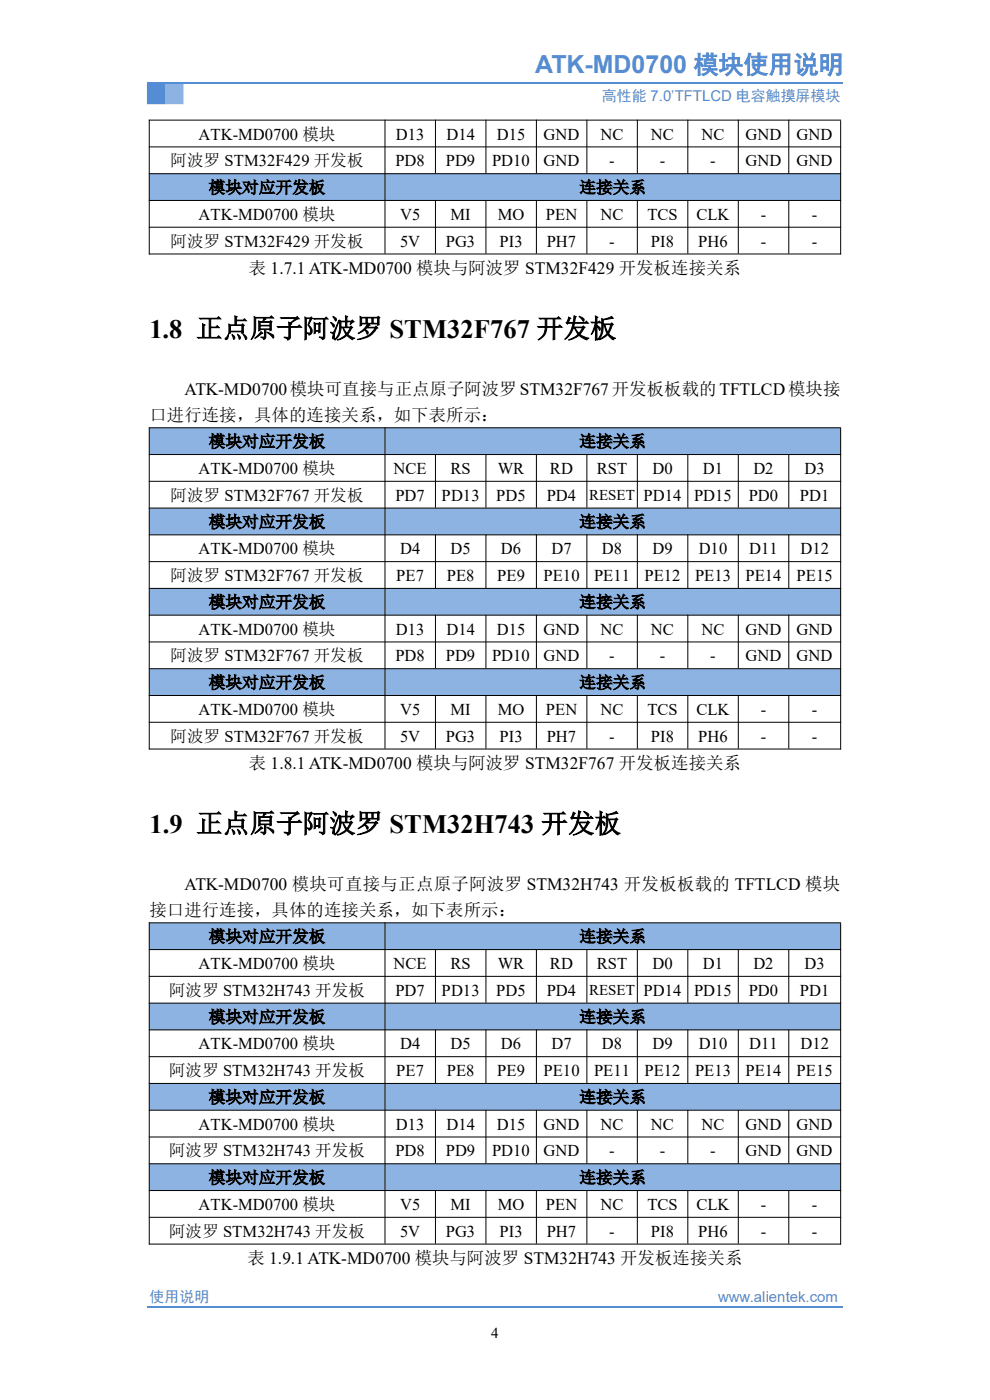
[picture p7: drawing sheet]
<svg xmlns="http://www.w3.org/2000/svg" width="210mm" height="297mm" viewBox="0 0 210 297" stroke-linecap="round" stroke-linejoin="round" font-family="sans-serif">
<path d="M31.3 17.9h3.7v4.1h-3.7z" fill-rule="evenodd" fill="#548dd4"/>
<path d="M31.2 17.7h3.9v4.4h-3.9zM31.3 18l.1-.1v4.1l-.1-.2h3.7l-.1 .2v-4.1l.1 .1z" fill="#548dd4"/>
<path d="M35.1 17.9h3.7v4.1h-3.7z" fill-rule="evenodd" fill="#8db3e2"/>
<path d="M35 17.7h3.9v4.4h-3.9zM35.1 18l.1-.1v4.1l-.1-.2h3.7l-.1 .2v-4.1l.1 .1z" fill="#8db3e2"/>
<path d="M31.3 17.7h147.5M31.2 277.3h147.5" fill="none" stroke="#548dd4" stroke-width=".35"/>
<g fill="#8db3e2">
<path d="M31.7 36.9h49.9v5.6h-49.9z" fill-rule="evenodd"/>
<path d="M81.7 36.9h96.6v5.6h-96.6z" fill-rule="evenodd"/>
</g>
<g fill="none" stroke="#000" stroke-width=".21">
<path d="M31.6 25.5h146.8M31.6 31.2h146.8M31.6 36.8h146.8M31.7 25.4v28.6M81.7 25.4v28.4M92.4 25.4v11.4M103.1 25.4v11.4M113.8 25.4v11.4M124.5 25.4v11.4M135.2 25.4v11.4M145.9 25.4v11.4M156.6 25.4v11.4"/>
<path d="M167.3 25.4v11.4M178.3 25.6v28.4M31.6 42.5h146.8M31.6 48.2h146.8M31.6 53.9h146.8M92.4 42.4v11.4M103.1 42.4v11.4M113.8 42.4v11.4M124.5 42.4v11.4M135.2 42.4v11.4M145.9 42.4v11.4M156.6 42.4v11.4"/>
<path d="M167.3 42.4v11.4"/>
</g>
<g fill="#8db3e2">
<path d="M31.7 90.8h49.9v5.6h-49.9z" fill-rule="evenodd"/>
<path d="M81.7 90.8h96.6v5.6h-96.6z" fill-rule="evenodd"/>
<path d="M31.7 107.8h49.9v5.6h-49.9z" fill-rule="evenodd"/>
<path d="M81.7 107.8h96.6v5.6h-96.6z" fill-rule="evenodd"/>
<path d="M31.7 124.9h49.9v5.6h-49.9z" fill-rule="evenodd"/>
<path d="M81.7 124.9h96.6v5.6h-96.6z" fill-rule="evenodd"/>
<path d="M31.7 141.9h49.9v5.6h-49.9z" fill-rule="evenodd"/>
<path d="M81.7 141.9h96.6v5.6h-96.6z" fill-rule="evenodd"/>
</g>
<g fill="none" stroke="#000" stroke-width=".21">
<path d="M31.6 90.7h146.8M31.6 96.4h146.8M31.7 90.7v68.3M81.7 90.7v68.1M92.4 96.3v11.4M103.1 96.3v11.4M113.8 96.3v11.4M124.5 96.3v11.4M135.2 96.3v11.4M145.9 96.3v11.4M156.6 96.3v11.4M167.3 96.3v11.4"/>
<path d="M178.3 90.8v68.2M31.6 102.1h146.8M31.6 107.8h146.8M31.6 113.5h146.8M31.6 119.1h146.8M92.4 113.4v11.3M103.1 113.4v11.3M113.8 113.4v11.3M124.5 113.4v11.3M135.2 113.4v11.3M145.9 113.4v11.3M156.6 113.4v11.3"/>
<path d="M167.3 113.4v11.3M31.6 124.8h146.8M31.6 130.5h146.8M31.6 136.2h146.8M92.4 130.4v11.4M103.1 130.4v11.4M113.8 130.4v11.4M124.5 130.4v11.4M135.2 130.4v11.4M145.9 130.4v11.4M156.6 130.4v11.4M167.3 130.4v11.4"/>
<path d="M31.6 141.9h146.8M31.6 147.5h146.8M31.6 153.2h146.8M31.6 158.9h146.8M92.4 147.5v11.3M103.1 147.5v11.3M113.8 147.5v11.3M124.5 147.5v11.3M135.2 147.5v11.3M145.9 147.5v11.3M156.6 147.5v11.3M167.3 147.5v11.3"/>
</g>
<g fill="#8db3e2">
<path d="M31.7 195.8h49.9v5.6h-49.9z" fill-rule="evenodd"/>
<path d="M81.7 195.8h96.6v5.6h-96.6z" fill-rule="evenodd"/>
<path d="M31.7 212.9h49.9v5.6h-49.9z" fill-rule="evenodd"/>
<path d="M81.7 212.9h96.6v5.6h-96.6z" fill-rule="evenodd"/>
<path d="M31.7 229.9h49.9v5.6h-49.9z" fill-rule="evenodd"/>
<path d="M81.7 229.9h96.6v5.6h-96.6z" fill-rule="evenodd"/>
<path d="M31.7 246.9h49.9v5.6h-49.9z" fill-rule="evenodd"/>
<path d="M81.7 246.9h96.6v5.6h-96.6z" fill-rule="evenodd"/>
</g>
<g fill="none" stroke="#000" stroke-width=".21">
<path d="M31.6 195.8h146.8M31.7 195.7v68.3M81.7 195.7v68.1M178.3 195.9v68.1M31.6 201.5h146.8M31.6 207.1h146.8M31.6 212.8h146.8M31.6 218.5h146.8M92.4 201.4v11.3M92.4 218.4v11.4M103.1 201.4v11.3M103.1 218.4v11.4"/>
<path d="M113.8 201.4v11.3M113.8 218.4v11.4M124.5 201.4v11.3M124.5 218.4v11.4M135.2 201.4v11.3M135.2 218.4v11.4M145.9 201.4v11.3M145.9 218.4v11.4M156.6 201.4v11.3M156.6 218.4v11.4M167.3 201.4v11.3M167.3 218.4v11.4"/>
<path d="M31.6 224.2h146.8M31.6 229.8h146.8M31.6 235.5h146.8M92.4 235.4v11.4M103.1 235.4v11.4M113.8 235.4v11.4M124.5 235.4v11.4M135.2 235.4v11.4M145.9 235.4v11.4M156.6 235.4v11.4M167.3 235.4v11.4M31.6 241.2h146.8"/>
<path d="M31.6 246.9h146.8M31.6 252.6h146.8M31.6 258.2h146.8M92.4 252.5v11.3M103.1 252.5v11.3M113.8 252.5v11.3M124.5 252.5v11.3M135.2 252.5v11.3M145.9 252.5v11.3M156.6 252.5v11.3M167.3 252.5v11.3M31.6 263.9h146.8"/>
</g>
<g font-size="5.6">
<text x="31.7" y="71.6">1.8 正点原子阿波罗 STM32F767 开发板</text>
<text x="31.7" y="176.6">1.9 正点原子阿波罗 STM32H743 开发板</text>
</g>
<text font-size="5.3" fill="#548dd4" x="113.5" y="15.6">ATK-MD0700 模块使用说明</text>
<g font-size="3.7">
<text x="52.8" y="58.1">表 1.7.1 ATK-MD0700 模块与阿波罗 STM32F429 开发板连接关系</text>
<text x="39.1" y="83.7">ATK-MD0700模块可直接与正点原子阿波罗 STM32F767开发板板载的 TFTLCD 模块接</text>
<text x="31.7" y="89.2">口进行连接，具体的连接关系，如下表所示：</text>
<text x="52.8" y="163.1">表 1.8.1 ATK-MD0700 模块与阿波罗 STM32F767 开发板连接关系</text>
<text x="39.1" y="188.7">ATK-MD0700 模块可直接与正点原子阿波罗 STM32H743 开发板板载的 TFTLCD 模块</text>
<text x="31.7" y="194.2">接口进行连接，具体的连接关系，如下表所示：</text>
<text x="52.5" y="268.1">表 1.9.1 ATK-MD0700 模块与阿波罗 STM32H743 开发板连接关系</text>
</g>
<g font-size="3.5">
<text x="42.1" y="29.6">ATK-MD0700 模块</text>
<text x="84" y="29.6">D13</text>
<text x="94.7" y="29.6">D14</text>
<text x="105.4" y="29.6">D15</text>
<text x="115.3" y="29.6">GND</text>
<text x="127.4" y="29.6">NC</text>
<text x="138.1" y="29.6">NC</text>
<text x="148.8" y="29.6">NC</text>
<text x="158.2" y="29.6">GND</text>
<text x="169" y="29.6">GND</text>
<text x="36.2" y="35.3">阿波罗 STM32F429 开发板</text>
<text x="83.9" y="35.3">PD8</text>
<text x="94.6" y="35.3">PD9</text>
<text x="104.4" y="35.3">PD10</text>
<text x="115.3" y="35.3">GND</text>
<text x="129.2" y="35.3">-</text>
<text x="140" y="35.3">-</text>
<text x="150.7" y="35.3">-</text>
<text x="158.2" y="35.3">GND</text>
<text x="169" y="35.3">GND</text>
<text x="44.3" y="41">模块对应开发板</text>
<text x="122.9" y="41">连接关系</text>
<text x="42.1" y="46.6">ATK-MD0700 模块</text>
<text x="84.9" y="46.6">V5</text>
<text x="95.5" y="46.6">MI</text>
<text x="105.6" y="46.6">MO</text>
<text x="115.8" y="46.6">PEN</text>
<text x="127.4" y="46.6">NC</text>
<text x="137.3" y="46.6">TCS</text>
<text x="147.7" y="46.6">CLK</text>
<text x="161.4" y="46.6">-</text>
<text x="172.2" y="46.6">-</text>
<text x="36.2" y="52.3">阿波罗 STM32F429 开发板</text>
<text x="84.9" y="52.3">5V</text>
<text x="94.6" y="52.3">PG3</text>
<text x="106" y="52.3">PI3</text>
<text x="116" y="52.3">PH7</text>
<text x="129.2" y="52.3">-</text>
<text x="138.1" y="52.3">PI8</text>
<text x="148.1" y="52.3">PH6</text>
<text x="161.4" y="52.3">-</text>
<text x="172.2" y="52.3">-</text>
<text x="44.3" y="94.8">模块对应开发板</text>
<text x="122.9" y="94.8">连接关系</text>
<text x="42.1" y="100.6">ATK-MD0700 模块</text>
<text x="83.5" y="100.6">NCE</text>
<text x="95.5" y="100.6">RS</text>
<text x="105.6" y="100.6">WR</text>
<text x="116.7" y="100.6">RD</text>
<text x="126.6" y="100.6">RST</text>
<text x="138.4" y="100.6">D0</text>
<text x="149.1" y="100.6">D1</text>
<text x="159.8" y="100.6">D2</text>
<text x="170.7" y="100.6">D3</text>
<text x="36.2" y="106.2">阿波罗 STM32F767 开发板</text>
<text x="83.9" y="106.2">PD7</text>
<text x="93.7" y="106.2">PD13</text>
<text x="105.3" y="106.2">PD5</text>
<text x="116" y="106.2">PD4</text>
<text x="136.5" y="106.2">PD14</text>
<text x="147.2" y="106.2">PD15</text>
<text x="158.8" y="106.2">PD0</text>
<text x="169.7" y="106.2">PD1</text>
<text x="44.3" y="111.9">模块对应开发板</text>
<text x="122.9" y="111.9">连接关系</text>
<text x="42.1" y="117.6">ATK-MD0700 模块</text>
<text x="84.9" y="117.6">D4</text>
<text x="95.5" y="117.6">D5</text>
<text x="106.3" y="117.6">D6</text>
<text x="117" y="117.6">D7</text>
<text x="127.7" y="117.6">D8</text>
<text x="138.4" y="117.6">D9</text>
<text x="148.2" y="117.6">D10</text>
<text x="158.9" y="117.6">D11</text>
<text x="169.8" y="117.6">D12</text>
<text x="36.2" y="123.2">阿波罗 STM32F767 开发板</text>
<text x="84.1" y="123.2">PE7</text>
<text x="94.8" y="123.2">PE8</text>
<text x="105.5" y="123.2">PE9</text>
<text x="115.3" y="123.2">PE10</text>
<text x="126" y="123.2">PE11</text>
<text x="136.7" y="123.2">PE12</text>
<text x="147.4" y="123.2">PE13</text>
<text x="158.2" y="123.2">PE14</text>
<text x="169" y="123.2">PE15</text>
<text x="44.3" y="128.9">模块对应开发板</text>
<text x="122.9" y="128.9">连接关系</text>
<text x="42.1" y="134.6">ATK-MD0700 模块</text>
<text x="84" y="134.6">D13</text>
<text x="94.7" y="134.6">D14</text>
<text x="105.4" y="134.6">D15</text>
<text x="115.3" y="134.6">GND</text>
<text x="127.4" y="134.6">NC</text>
<text x="138.1" y="134.6">NC</text>
<text x="148.8" y="134.6">NC</text>
<text x="158.2" y="134.6">GND</text>
<text x="169" y="134.6">GND</text>
<text x="36.2" y="140.3">阿波罗 STM32F767 开发板</text>
<text x="83.9" y="140.3">PD8</text>
<text x="94.6" y="140.3">PD9</text>
<text x="104.4" y="140.3">PD10</text>
<text x="115.3" y="140.3">GND</text>
<text x="129.2" y="140.3">-</text>
<text x="140" y="140.3">-</text>
<text x="150.7" y="140.3">-</text>
<text x="158.2" y="140.3">GND</text>
<text x="169" y="140.3">GND</text>
<text x="44.3" y="146">模块对应开发板</text>
<text x="122.9" y="146">连接关系</text>
<text x="42.1" y="151.7">ATK-MD0700 模块</text>
<text x="84.9" y="151.7">V5</text>
<text x="95.5" y="151.7">MI</text>
<text x="105.6" y="151.7">MO</text>
<text x="115.8" y="151.7">PEN</text>
<text x="127.4" y="151.7">NC</text>
<text x="137.3" y="151.7">TCS</text>
<text x="147.7" y="151.7">CLK</text>
<text x="161.4" y="151.7">-</text>
<text x="172.2" y="151.7">-</text>
<text x="36.2" y="157.3">阿波罗 STM32F767 开发板</text>
<text x="84.9" y="157.3">5V</text>
<text x="94.6" y="157.3">PG3</text>
<text x="106" y="157.3">PI3</text>
<text x="116" y="157.3">PH7</text>
<text x="129.2" y="157.3">-</text>
<text x="138.1" y="157.3">PI8</text>
<text x="148.1" y="157.3">PH6</text>
<text x="161.4" y="157.3">-</text>
<text x="172.2" y="157.3">-</text>
<text x="44.3" y="199.9">模块对应开发板</text>
<text x="122.9" y="199.9">连接关系</text>
<text x="42.1" y="205.5">ATK-MD0700 模块</text>
<text x="83.5" y="205.5">NCE</text>
<text x="95.5" y="205.5">RS</text>
<text x="105.6" y="205.5">WR</text>
<text x="116.7" y="205.5">RD</text>
<text x="126.6" y="205.5">RST</text>
<text x="138.4" y="205.5">D0</text>
<text x="149.1" y="205.5">D1</text>
<text x="159.8" y="205.5">D2</text>
<text x="170.7" y="205.5">D3</text>
<text x="35.9" y="211.3">阿波罗 STM32H743 开发板</text>
<text x="83.9" y="211.3">PD7</text>
<text x="93.7" y="211.3">PD13</text>
<text x="105.3" y="211.3">PD5</text>
<text x="116" y="211.3">PD4</text>
<text x="136.5" y="211.3">PD14</text>
<text x="147.2" y="211.3">PD15</text>
<text x="158.8" y="211.3">PD0</text>
<text x="169.7" y="211.3">PD1</text>
<text x="44.3" y="216.9">模块对应开发板</text>
<text x="122.9" y="216.9">连接关系</text>
<text x="42.1" y="222.6">ATK-MD0700 模块</text>
<text x="84.9" y="222.6">D4</text>
<text x="95.5" y="222.6">D5</text>
<text x="106.3" y="222.6">D6</text>
<text x="117" y="222.6">D7</text>
<text x="127.7" y="222.6">D8</text>
<text x="138.4" y="222.6">D9</text>
<text x="148.2" y="222.6">D10</text>
<text x="158.9" y="222.6">D11</text>
<text x="169.8" y="222.6">D12</text>
<text x="35.9" y="228.3">阿波罗 STM32H743 开发板</text>
<text x="44.3" y="234">模块对应开发板</text>
<text x="84.1" y="228.3">PE7</text>
<text x="94.8" y="228.3">PE8</text>
<text x="105.5" y="228.3">PE9</text>
<text x="115.3" y="228.3">PE10</text>
<text x="122.9" y="234">连接关系</text>
<text x="126" y="228.3">PE11</text>
<text x="136.7" y="228.3">PE12</text>
<text x="147.4" y="228.3">PE13</text>
<text x="158.2" y="228.3">PE14</text>
<text x="169" y="228.3">PE15</text>
<text x="42.1" y="239.6">ATK-MD0700 模块</text>
<text x="84" y="239.6">D13</text>
<text x="94.7" y="239.6">D14</text>
<text x="105.4" y="239.6">D15</text>
<text x="115.3" y="239.6">GND</text>
<text x="127.4" y="239.6">NC</text>
<text x="138.1" y="239.6">NC</text>
<text x="148.8" y="239.6">NC</text>
<text x="158.2" y="239.6">GND</text>
<text x="169" y="239.6">GND</text>
<text x="35.9" y="245.3">阿波罗 STM32H743 开发板</text>
<text x="83.9" y="245.3">PD8</text>
<text x="94.6" y="245.3">PD9</text>
<text x="104.4" y="245.3">PD10</text>
<text x="115.3" y="245.3">GND</text>
<text x="129.2" y="245.3">-</text>
<text x="140" y="245.3">-</text>
<text x="150.7" y="245.3">-</text>
<text x="158.2" y="245.3">GND</text>
<text x="169" y="245.3">GND</text>
<text x="44.3" y="251">模块对应开发板</text>
<text x="122.9" y="251">连接关系</text>
<text x="42.1" y="256.7">ATK-MD0700 模块</text>
<text x="84.9" y="256.7">V5</text>
<text x="95.5" y="256.7">MI</text>
<text x="105.6" y="256.7">MO</text>
<text x="115.8" y="256.7">PEN</text>
<text x="127.4" y="256.7">NC</text>
<text x="137.3" y="256.7">TCS</text>
<text x="147.7" y="256.7">CLK</text>
<text x="161.4" y="256.7">-</text>
<text x="172.2" y="256.7">-</text>
<text x="35.9" y="262.4">阿波罗 STM32H743 开发板</text>
<text x="84.9" y="262.4">5V</text>
<text x="94.6" y="262.4">PG3</text>
<text x="106" y="262.4">PI3</text>
<text x="116" y="262.4">PH7</text>
<text x="129.2" y="262.4">-</text>
<text x="138.1" y="262.4">PI8</text>
<text x="148.1" y="262.4">PH6</text>
<text x="161.4" y="262.4">-</text>
<text x="172.2" y="262.4">-</text>
</g>
<g font-size="3.2" fill="#548dd4">
<text x="127.7" y="21.5">高性能 7.0’TFTLCD 电容触摸屏模块</text>
<text x="31.7" y="276.3">使用说明</text>
<text x="152.4" y="276.3">www.alientek.com</text>
</g>
<g font-size="3.2">
<text x="125" y="106.1">RESET</text>
<text x="125" y="211.1">RESET</text>
<text x="104.2" y="283.8">4</text>
</g>
</svg>
